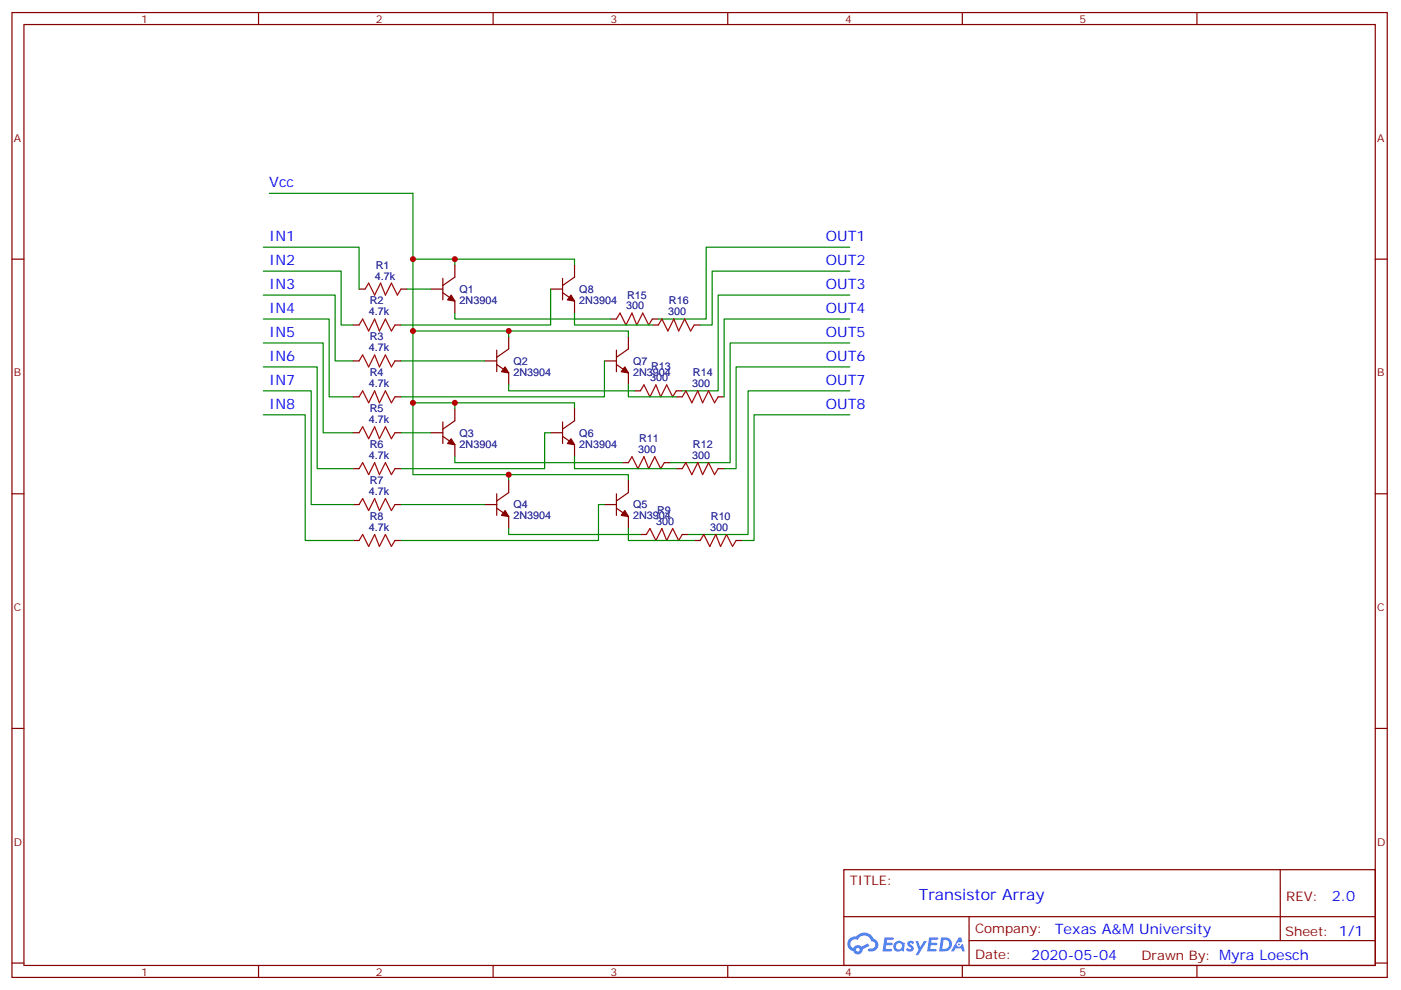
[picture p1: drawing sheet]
<svg xmlns="http://www.w3.org/2000/svg" width="413mm" height="292mm" viewBox="0 0 413 292" stroke-linecap="round" stroke-linejoin="round" font-family="sans-serif">
<g fill="none" stroke="#870000" stroke-width=".35">
<path d="M3.5 3.7h405.4v284.3h-405.4zM7.1 7.2h398.2v277.3h-398.2zM76.2 3.7v3.5M145.3 3.7v3.5M214.5 3.7v3.5M283.6 3.7v3.5M352.8 3.7v3.5M3.5 76.4h3.6M405.3 76.4h3.6M3.5 145.5h3.6M405.3 145.5h3.6M3.5 214.7h3.6"/>
<path d="M405.3 214.7h3.6M248.7 256.3h156.6v28.2h-156.6zM377.3 256.3v20.9M248.7 270.1h156.5M285.6 277.2h119.6M285.6 270.1v14.2M3.5 283.8h3.6M76.2 284.5v3.5M145.3 284.5v3.5M214.5 284.5v3.5M283.6 284.5v3.5M352.8 284.5v3.5"/>
<path d="M405.3 283.8h3.6"/>
</g>
<g fill="#5487ff">
<path d="M267.7 277.5a1.22 1.22 0 0 1 1.7 .2l-.4 .6a.47 .47 0 0 0-.3-.4 .47 .47 0 0 0-.5 .2l.1 .2a1.14 1.14 0 0 1 .8 1.8 1.14 1.14 0 0 1-1.9 0l-.2-.2 .5-.6 .7 .5a.29 .29 0 0 0 .3-.3 .29 .29 0 0 0-.2-.3 1.04 1.04 0 0 1-.6-1.7z"/>
<path d="M260.7 276.2h2.4l.3 .2-.2 .5-1.8 .1-.1 .8h1.5l.3 .4-.3 .4h-1.6l-.2 1.1h1.7l.2 .3-.2 .3-2.6 .1z"/>
<path d="M273.8 276.2h2.4l.3 .2-.1 .5-1.8 .1-.2 .8h1.6l.3 .4-.4 .4-1.6-.1-.1 1.1 1.7 .1 .2 .3-.2 .3-2.6 .1z"/>
<path d="M282.6 276.2h.7l.3 1.3-.6 .3a.69 .69 0 0 0-1 .3 .69 .69 0 0 0 .4 .9 .69 .69 0 0 0 .9-.6l.5-.2 .6 2.2h-.8l-.2-.9h-1.8l-.5 .9h-.8z"/>
<path d="M269.8 277.3h.8l.6 1.8 1.1-1.8h.9l-2.6 4.2h-.8l.9-1.5z"/>
<path d="M277.4 276.2l-.6 4.2h1.3a2.11 2.11 0 0 0 2.5-2.1 2.11 2.11 0 0 0-2.5-2.1zM278.1 277a1.39 1.39 0 0 1 1.7 1.4 1.39 1.39 0 0 1-1.8 1.2h-.3z"/>
<path d="M263.7 277.8a1.54 1.54 0 0 0-.1 2.2 1.54 1.54 0 0 0 2.2 .1l.6 .3 .3-2.3-.2-.3h-.4a1.49 1.49 0 0 0-2.4 0zM264 278.8a.94 .94 0 0 1 1.8 0 .94 .94 0 0 1-1.8 0z"/>
<path d="M250.4 276.6a2.18 2.18 0 0 0 1.1 3.7 1.44 1.44 0 0 0 1.6 .9 1.44 1.44 0 0 0 1.2-1.4l2-1.1-.5-.7-1.9 1a1.47 1.47 0 0 0-2.4 .4 1.39 1.39 0 0 1-.7-1.9 1.39 1.39 0 0 1 2-.5 2.12 2.12 0 0 1 2.2-1.3 2.12 2.12 0 0 1 1.9 1.7 1.14 1.14 0 0 1 1.1 1.4 1.14 1.14 0 0 1-1.7 .7 .43 .43 0 0 0-.5 .4 .43 .43 0 0 0 .4 .5 1.98 1.98 0 0 0 2.5-1.2 1.98 1.98 0 0 0-1.2-2.6 3.1 3.1 0 0 0-5.3-.6l-.9 .1zM252.3 279.9a.55 .55 0 0 1 1.1 0 .55 .55 0 0 1-1.1 0z"/>
<circle cx="282.6" cy="278.3" r=".26"/>
</g>
<g fill="none" stroke="#008700" stroke-width=".35">
<path d="M79.4 57h42.3v82.9h63.5v1.7M77.6 72.8h28.2v12.4M77.6 79.9h22.9v15.9h3.6M121.7 76.4h12.4v1.7M134.1 76.4h35.2v1.7M250.5 72.8h-42.4v21.2h-14.1M250.5 79.9h-40.6v15.9h-3.5M77.6 87h21.2v19.4h5.3M77.6 94h19.4v22.9h7.1M119.9 85.2h7.1M121.7 97.5h63.5v1.8M134.1 92.3v1.7h45.8"/>
<path d="M149.9 97.5v1.8M162.3 85.2v10.6h-44.1M169.3 92.3v3.5h23M250.5 87h-38.8v28.2h-10.6M250.5 94h-37.1v22.9M77.6 101.1h17.6v26.4h8.9M77.6 108.1h15.9v30h10.6M77.6 115.2h14.1v33.5h12.4M118.2 106.4h24.7M121.7 118.7h47.6v1.8M134.1 118.7v1.8M149.9 113.4v1.8h37.1"/>
<path d="M178.2 106.4v10.5h-60M185.2 113.4v3.5h14.1M250.5 115.2h-30v42.3h-17.7M250.5 101.1h-35.3v35.2h-17.6M250.5 108.1h-33.5v30h-3.6M77.6 122.2h12.4v37.1h14.1M118.2 127.5h8.8M134.1 134.6v1.7h49.3M149.9 139.9v1.7M162.3 127.5h-1.8v10.6h-42.3M169.3 134.6v3.5h30M250.5 122.2h-28.3v37.1h-3.5"/>
<path d="M118.2 148.7h24.7M149.9 155.8v1.7h38.8M178.2 148.7h-1.8v10.6h-58.2M185.2 155.8v3.5h19.4"/>
</g>
<g fill="none" stroke="#870000" stroke-width=".35">
<path d="M134.1 78.1v3.6l-3.6 2.4M169.3 78.1v3.6l-3.5 2.4M104.1 95.8h1.7M105.8 85.2h1.8M116.4 95.8h1.8M118.2 85.2h1.7M127 85.2h3.5M130.5 86.3l3.6 2.4v3.6M130.5 82v6.4M149.9 99.3v3.5l-3.5 2.5M162.3 85.2h3.5M165.8 86.3l3.5 2.4v3.6"/>
<path d="M165.8 82v6.4M179.9 94h1.8M185.2 99.3v3.5l-3.5 2.5M192.3 95.8h1.7M192.3 94h1.7M204.6 95.8h1.8M104.1 106.4h1.7M104.1 116.9h1.7M116.4 106.4h1.8M116.4 116.9h1.8M142.9 106.4h3.5M146.4 107.4l3.5 2.5v3.5"/>
<path d="M146.4 103.2v6.3M178.2 106.4h3.5M181.7 107.4l3.5 2.5v3.5M181.7 103.2v6.3M187 115.2h1.7M199.3 116.9h1.8M199.3 115.2h1.8M211.7 116.9h1.7M104.1 127.5h1.7M104.1 138.1h1.7M116.4 127.5h1.8M116.4 138.1h1.8"/>
<path d="M127 127.5h3.5M130.5 128.6l3.6 2.5v3.5M130.5 124.4v6.3M134.1 120.5v3.5l-3.6 2.5M162.3 127.5h3.5M165.8 128.6l3.5 2.5v3.5M165.8 124.4v6.3M169.3 120.5v3.5l-3.5 2.5M183.4 136.3h1.8M195.8 136.3h1.8M199.3 138.1h1.8M211.7 138.1h1.7"/>
<path d="M104.1 148.7h1.7M104.1 159.3h1.7M116.4 148.7h1.8M116.4 159.3h1.8M142.9 148.7h3.5M146.4 149.8l3.5 2.4v3.6M146.4 145.5v6.4M149.9 141.6v3.6l-3.5 2.4M178.2 148.7h3.5M181.7 149.8l3.5 2.4v3.6M181.7 145.5v6.4M185.2 141.6v3.6l-3.5 2.4"/>
<path d="M188.7 157.5h1.8M201.1 157.5h1.7M204.6 159.3h1.8M217 159.3h1.7"/>
</g>
<g fill="#870000" stroke="#870000" stroke-width=".35">
<path d="M168.3 87l1 1.7-2.1-.3z"/>
<path d="M184.1 108.1l1.1 1.8-2.1-.4z"/>
<path d="M168.3 129.3l1 1.8-2.1-.4z"/>
<path d="M184.1 150.5l1.1 1.7-2.1-.3z"/>
<path d="M148.9 150.5l1 1.7-2.1-.3z"/>
<path d="M133 129.3l1.1 1.8-2.2-.4z"/>
<path d="M148.9 108.1l1 1.8-2.1-.4z"/>
<path d="M133 87l1.1 1.7-2.2-.3z"/>
</g>
<g fill="none" stroke="#a10000" stroke-width=".35">
<path d="M105.8 95.8l1.1-1.8 1.8 3.5 1.7-3.5 1.4 3.5 1.8-3.5 1.8 3.5 1-1.7M107.6 85.2l1.1-1.8 1.7 3.6 1.8-3.6 1.4 3.6 1.8-3.6 1.7 3.6 1.1-1.8M181.7 94l1-1.7 1.8 3.5 1.8-3.5 1.4 3.5 1.7-3.5 1.8 3.5 1.1-1.8M194 95.8l1.1-1.8 1.7 3.5 1.8-3.5 1.4 3.5 1.8-3.5 1.8 3.5 1-1.7M105.8 106.4l1.1-1.8 1.8 3.5 1.7-3.5 1.4 3.5 1.8-3.5 1.8 3.5 1-1.7M105.8 116.9l1.1-1.7 1.8 3.5 1.7-3.5 1.4 3.5 1.8-3.5 1.8 3.5 1-1.8M188.7 115.2l1.1-1.8 1.8 3.5 1.7-3.5 1.4 3.5 1.8-3.5 1.8 3.5 1-1.7M201.1 116.9l1-1.7 1.8 3.5 1.8-3.5 1.4 3.5 1.7-3.5 1.8 3.5 1.1-1.8M105.8 127.5l1.1-1.7 1.8 3.5 1.7-3.5 1.4 3.5 1.8-3.5 1.8 3.5 1-1.8M105.8 138.1l1.1-1.8 1.8 3.6 1.7-3.6 1.4 3.6 1.8-3.6 1.8 3.6 1-1.8M185.2 136.3l1.1-1.7 1.7 3.5 1.8-3.5 1.4 3.5 1.8-3.5 1.7 3.5 1.1-1.8M201.1 138.1l1-1.8 1.8 3.6 1.8-3.6 1.4 3.6 1.7-3.6 1.8 3.6 1.1-1.8"/>
<path d="M105.8 148.7l1.1-1.8 1.8 3.6 1.7-3.6 1.4 3.6 1.8-3.6 1.8 3.6 1-1.8M105.8 159.3l1.1-1.8 1.8 3.5 1.7-3.5 1.4 3.5 1.8-3.5 1.8 3.5 1-1.7M190.5 157.5l1.1-1.7 1.7 3.5 1.8-3.5 1.4 3.5 1.8-3.5 1.7 3.5 1.1-1.8M206.4 159.3l1-1.8 1.8 3.5 1.8-3.5 1.4 3.5 1.7-3.5 1.8 3.5 1.1-1.7"/>
</g>
<g fill="#c00">
<circle cx="134.1" cy="76.4" r=".88"/>
<circle cx="149.9" cy="97.5" r=".88"/>
<circle cx="149.9" cy="139.9" r=".88"/>
<circle cx="121.7" cy="118.7" r=".88"/>
<circle cx="121.7" cy="97.5" r=".88"/>
<circle cx="121.7" cy="76.4" r=".88"/>
<circle cx="134.1" cy="118.7" r=".88"/>
</g>
<text font-size="4.6" fill="#00f" x="270.8" y="265.3">Transistor Array</text>
<g font-size="4.2" fill="#00f">
<text x="79.4" y="55.2">Vcc</text>
<text x="79.4" y="71.1">IN1</text>
<text x="243.4" y="71.1">OUT1</text>
<text x="79.4" y="78.1">IN2</text>
<text x="243.4" y="78.1">OUT2</text>
<text x="79.4" y="85.2">IN3</text>
<text x="243.4" y="85.2">OUT3</text>
<text x="79.4" y="92.3">IN4</text>
<text x="243.4" y="92.3">OUT4</text>
<text x="79.4" y="99.3">IN5</text>
<text x="243.4" y="99.3">OUT5</text>
<text x="79.4" y="106.4">IN6</text>
<text x="243.4" y="106.4">OUT6</text>
<text x="79.4" y="113.4">IN7</text>
<text x="243.4" y="113.4">OUT7</text>
<text x="79.4" y="120.5">IN8</text>
<text x="243.4" y="120.5">OUT8</text>
<text x="392.5" y="265.6">2.0</text>
<text x="310.9" y="275.1">Texas A&amp;M University</text>
<text x="304" y="282.9">2020-05-04</text>
</g>
<g font-size="3.9" fill="#800">
<text x="250.5" y="260.9">TITLE:</text>
<text x="379.1" y="265.6">REV:</text>
<text x="287.4" y="275.1">Company:</text>
<text x="378.7" y="275.7">Sheet: 1/1</text>
<text x="287.4" y="282.8">Date:</text>
<text x="336.4" y="282.8">Drawn By: Myra Loesch</text>
</g>
<g font-size="3.2" fill="#800">
<text x="41.6" y="6.7">1</text>
<text x="110.8" y="6.7">2</text>
<text x="179.9" y="6.7">3</text>
<text x="249.1" y="6.7">4</text>
<text x="318.2" y="6.7">5</text>
<text x="4.1" y="41.8">A</text>
<text x="405.9" y="41.8">A</text>
<text x="4.1" y="110.9">B</text>
<text x="405.9" y="110.9">B</text>
<text x="4.1" y="180.1">C</text>
<text x="405.9" y="180.1">C</text>
<text x="4.1" y="249.2">D</text>
<text x="405.9" y="249.2">D</text>
<text x="41.6" y="287.5">1</text>
<text x="110.8" y="287.5">2</text>
<text x="179.9" y="287.5">3</text>
<text x="249.1" y="287.5">4</text>
<text x="318.2" y="287.5">5</text>
</g>
<g font-size="3.2" fill="#000080">
<text x="110.5" y="82.4">4.7k</text>
<text x="110.7" y="79.1">R1</text>
<text x="109" y="89.7">R2</text>
<text x="135.5" y="89.5">2N3904</text>
<text x="135.5" y="86.3">Q1</text>
<text x="170.7" y="89.5">2N3904</text>
<text x="170.7" y="86.3">Q8</text>
<text x="184.8" y="88">R15</text>
<text x="197.2" y="89.7">R16</text>
<text x="108.7" y="93">4.7k</text>
<text x="184.6" y="91.2">300</text>
<text x="196.9" y="93">300</text>
<text x="109" y="100.3">R3</text>
<text x="108.7" y="103.5">4.7k</text>
<text x="151.3" y="107.5">Q2</text>
<text x="186.6" y="107.5">Q7</text>
<text x="109" y="110.9">R4</text>
<text x="151.3" y="110.7">2N3904</text>
<text x="186.6" y="110.7">2N3904</text>
<text x="191.6" y="112.4">300</text>
<text x="191.9" y="109.1">R13</text>
<text x="204.2" y="110.9">R14</text>
<text x="108.7" y="114.1">4.7k</text>
<text x="204" y="114.1">300</text>
<text x="108.7" y="124.7">4.7k</text>
<text x="109" y="121.5">R5</text>
<text x="135.5" y="131.9">2N3904</text>
<text x="135.5" y="128.7">Q3</text>
<text x="170.7" y="131.9">2N3904</text>
<text x="170.7" y="128.7">Q6</text>
<text x="188.4" y="130.3">R11</text>
<text x="108.7" y="135.3">4.7k</text>
<text x="109" y="132.1">R6</text>
<text x="188.1" y="133.5">300</text>
<text x="204" y="135.3">300</text>
<text x="204.2" y="132.1">R12</text>
<text x="109" y="142.6">R7</text>
<text x="108.7" y="145.9">4.7k</text>
<text x="151.3" y="149.8">Q4</text>
<text x="186.6" y="149.8">Q5</text>
<text x="109" y="153.2">R8</text>
<text x="151.3" y="153">2N3904</text>
<text x="186.6" y="153">2N3904</text>
<text x="193.4" y="154.7">300</text>
<text x="193.7" y="151.5">R9</text>
<text x="209.5" y="153.2">R10</text>
<text x="108.7" y="156.5">4.7k</text>
<text x="209.3" y="156.5">300</text>
</g>
</svg>
